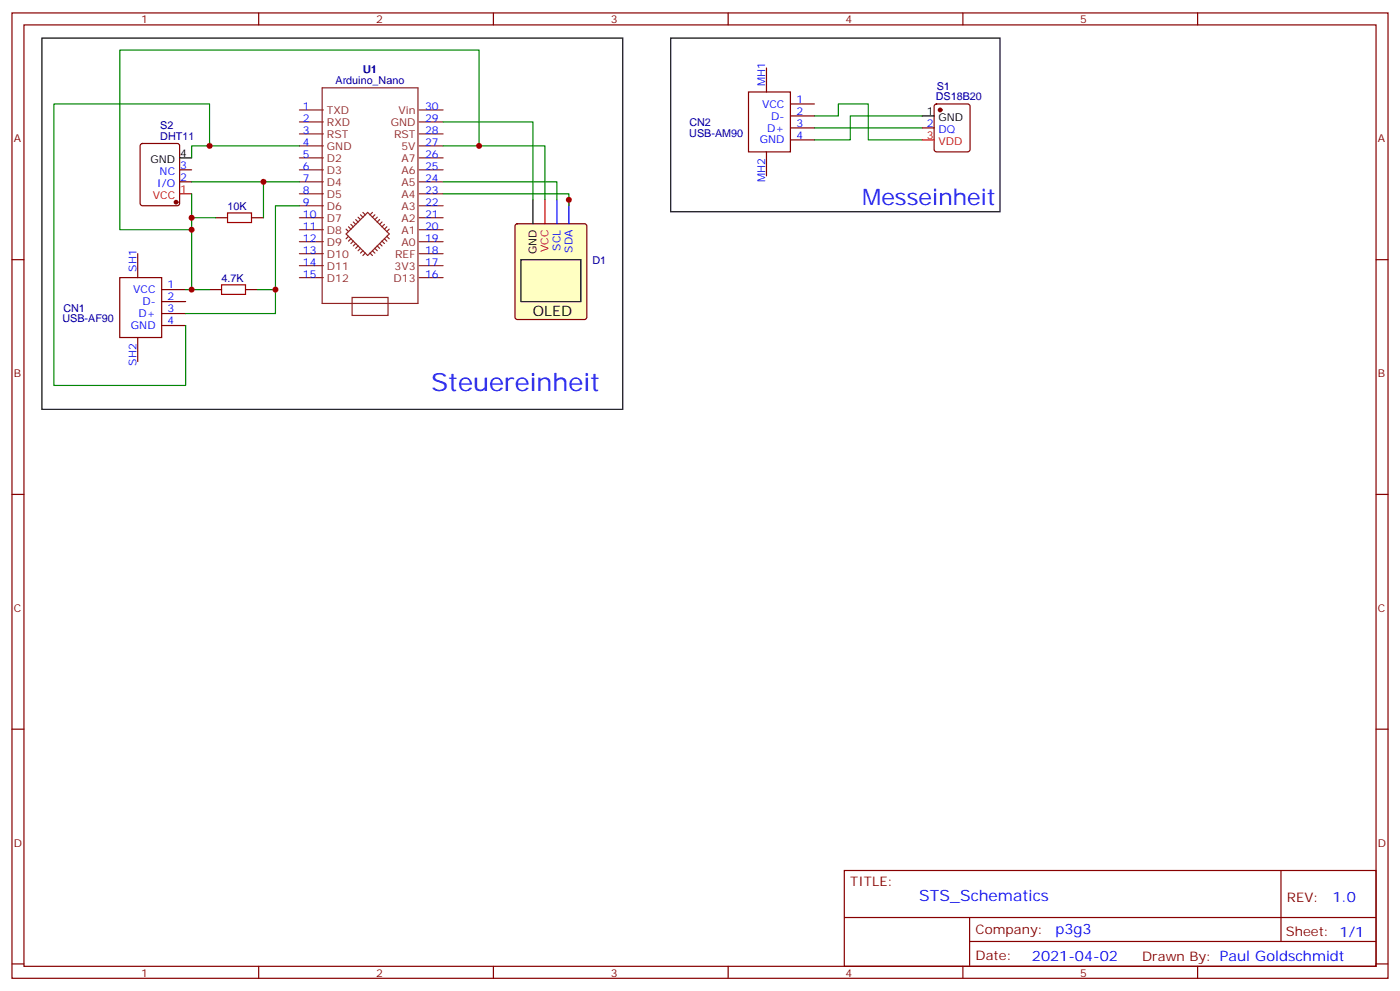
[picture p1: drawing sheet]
<svg xmlns="http://www.w3.org/2000/svg" width="412mm" height="292mm" viewBox="0 0 412 292" stroke-linecap="round" stroke-linejoin="round" font-family="sans-serif">
<g fill="none" stroke="#870000" stroke-width=".35">
<path d="M3.5 3.8h405.4v284.3h-405.4zM7.1 7.3h398.2v277.3h-398.2zM76.2 3.8v3.5M145.3 3.8v3.5M214.5 3.8v3.5M283.6 3.8v3.5M352.8 3.8v3.5M41.5 42.5l.5-.2h10.2l.7 .4v17.2l-.4 .7h-10.5l-.7-.5v-17.1zM52.9 53.6h3.5M52.9 50h3.5M3.5 76.5h3.6M405.3 76.5h3.6"/>
<path d="M3.5 145.6h3.6M405.3 145.6h3.6M3.5 214.8h3.6M405.3 214.8h3.6M248.7 256.4h156.6v28.2h-156.6zM377.3 256.4v20.9M248.7 270.2h156.5M285.6 277.3h119.6M285.6 270.2v14.2M3.5 283.9h3.6M76.2 284.6v3.5M145.3 284.6v3.5"/>
<path d="M214.5 284.6v3.5M283.6 284.6v3.5M352.8 284.6v3.5M405.3 283.9h3.6"/>
</g>
<g fill="none" stroke="#8c2424" stroke-width=".35">
<path d="M88.2 39.4h7M88.2 35.9h7M88.2 32.4h7M94.9 25.9h28.2v63.5h-28.2zM123.5 39.4h7M123.5 35.9h7M123.5 32.4h7M88.2 57.1h7M88.2 53.6h7M88.2 50h7M88.2 46.5h7M88.2 43h7"/>
<path d="M123.5 57.1h7M123.5 53.6h7M123.5 50h7M123.5 46.5h7M123.5 43h7M88.2 78.2h7M88.2 74.7h7M88.2 71.2h7M88.2 67.7h7M88.2 64.1h7M88.2 60.6h7M102 67.5l.7 .7"/>
<path d="M102.7 66.8l.7 .7M102.7 69.6l-.7 .7M103.4 70.3l-.7 .7M103.4 66.1l.7 .7M104.1 65.4l.7 .7M104.1 71l-.7 .7M104.8 64.7l.7 .7M104.8 71.7l-.7 .7M105.5 64l.7 .7M105.5 72.4l-.7 .7M106.2 63.3l.7 .7M106.2 73.1l-.7 .8"/>
<path d="M106.9 62.6l.7 .7M106.9 73.9l-.7 .7M107.6 74.6l-.7 .7M108.3 62.6l6.4 6.3-6.4 6.4-6.3-6.4zM109 74.6l.7 .7M109.7 73.9l.7 .7M109.7 62.6l-.7 .7M110.4 73.1l.7 .8M110.4 63.3l-.7 .7M111.1 72.4l.7 .7M111.1 64l-.7 .7M111.8 71.7l.7 .7"/>
<path d="M111.8 64.7l-.7 .7M112.5 71l.7 .7M112.5 65.4l-.7 .7M113.2 70.3l.7 .7M113.2 66.1l-.7 .7M113.9 69.6l.8 .7M113.9 66.8l-.7 .7M114.7 67.5l-.8 .7M123.5 78.2h7M123.5 74.7h7M123.5 71.2h7M123.5 67.7h7"/>
<path d="M123.5 64.1h7M123.5 60.6h7M88.2 81.8h7M103.7 87.6h10.6v5.3h-10.6zM123.5 81.8h7"/>
</g>
<circle cx="51.9" cy="59.5" r=".53" fill="#870000" stroke="#870000" stroke-width=".35"/>
<path d="M52.9 57.1h3.5" fill="none" stroke="#f00" stroke-width=".35"/>
<path d="M52.9 46.5h3.5" fill="none" stroke="#000" stroke-width=".35"/>
<path d="M151.9 66.1l.5-.2h19.8l.5 .2 .2 .5v26.8l-.3 .5-.4 .2h-19.8l-.5-.2-.2-.5v-26.8z" fill="#ffffc2" stroke="#870000" stroke-width=".35"/>
<path d="M164 58.8v7.1M167.6 58.8v7.1" fill="none" stroke="#00f" stroke-width=".35"/>
<path d="M12.3 11.2h171.1v109.4h-171.1zM197.6 11.2h97v51.2h-97zM271.6 34.1h3.6M157 58.8v7.1M153.5 76.5h17.6v12.3h-17.6z" fill="none" stroke="#000" stroke-width=".35"/>
<path d="M160.5 58.8v7.1M271.6 41.2h3.6" fill="none" stroke="#f00" stroke-width=".35"/>
<path d="M67 62.7h7.1v2.8h-7.1zM65.3 83.9h7v2.8h-7z" fill="none" stroke="#a10000" stroke-width=".35"/>
<g fill="none" stroke="#870000" stroke-width=".35">
<path d="M220.5 27.1h12.3v17.6h-12.3zM225.8 20v7.1M232.8 30.6h7.1M232.8 34.1h7.1M232.8 37.7h7.1M271.6 37.7h3.6M275.4 30.8l.5-.2h9.1l.5 .2 .3 .5v12.7l-.3 .5-.5 .2h-9.1l-.5-.2-.2-.5v-12.7zM225.8 44.7v7.1M232.8 41.2h7.1M40.6 74.7v7.1M63.5 64.1h3.5M74.1 64.1h3.5"/>
<path d="M35.3 81.8h12.3v17.6h-12.3zM40.6 99.4v7.1M47.6 85.3h7.1M47.6 88.8h7.1M47.6 92.4h7.1M47.6 95.9h7.1M61.7 85.3h3.6M72.3 85.3h3.5"/>
</g>
<g fill="none" stroke="#008700" stroke-width=".35">
<path d="M130.5 35.9h26.5v22.9M239.9 34.1h7v-3.5h8.9v10.6h15.8M239.9 37.7h31.7M271.6 34.1h-21.1v7.1h-10.6M56.4 53.6h31.8M61.7 43v-12.4h-45.8v82.9h38.8v-17.6M77.6 53.6v10.5M88.2 43h-31.8v3.5M130.5 43h10.6v-28.3h-105.8v53h21.1v-10.6M130.5 57.1h37.1v3.5M130.5 53.6h33.5v5.2M141.1 43h19.4v15.8"/>
<path d="M56.4 67.7v17.6h-1.7M56.4 64.1h7.1M88.2 60.6h-7.1v31.8h-26.4M56.4 85.3h5.3M75.8 85.3h5.3"/>
</g>
<circle cx="276.9" cy="32.4" r=".53" fill="#870000" stroke="#870000" stroke-width=".35"/>
<g fill="#c00">
<circle cx="56.4" cy="64.1" r=".88"/>
<circle cx="77.6" cy="53.6" r=".88"/>
<circle cx="141.1" cy="43" r=".88"/>
<circle cx="167.6" cy="58.8" r=".88"/>
<circle cx="56.4" cy="67.7" r=".88"/>
<circle cx="61.7" cy="43" r=".88"/>
<circle cx="56.4" cy="85.3" r=".88"/>
<circle cx="81.1" cy="85.3" r=".88"/>
</g>
<text font-size="7.4" fill="#00f" x="127" y="115.3">Steuereinheit</text>
<text font-size="6.7" fill="#00f" x="254" y="60.2">Messeinheit</text>
<text font-size="4.6" fill="#00f" x="270.8" y="265.4">STS_Schematics</text>
<text font-size="4.2" x="157" y="93.1">OLED</text>
<g font-size="4.2" fill="#00f">
<text x="392.5" y="265.7">1.0</text>
<text x="310.9" y="275.2">p3g3</text>
<text x="304" y="283">2021-04-02</text>
</g>
<g font-size="3.9" fill="#800">
<text x="250.5" y="261">TITLE:</text>
<text x="379.1" y="265.7">REV:</text>
<text x="287.4" y="275.2">Company:</text>
<text x="378.7" y="275.8">Sheet: 1/1</text>
<text x="287.4" y="282.9">Date:</text>
<text x="336.4" y="282.9">Drawn By: Paul Goldschmidt</text>
</g>
<g font-size="3.2" fill="#800">
<text x="41.6" y="6.8">1</text>
<text x="110.8" y="6.8">2</text>
<text x="179.9" y="6.8">3</text>
<text x="249.1" y="6.8">4</text>
<text x="318.2" y="6.8">5</text>
<text x="4.1" y="41.9">A</text>
<text x="405.9" y="41.9">A</text>
<text x="4.1" y="111.1">B</text>
<text x="405.9" y="111.1">B</text>
<text x="4.1" y="180.2">C</text>
<text x="405.9" y="180.2">C</text>
<text x="4.1" y="249.3">D</text>
<text x="405.9" y="249.3">D</text>
<text x="41.6" y="287.6">1</text>
<text x="110.8" y="287.6">2</text>
<text x="179.9" y="287.6">3</text>
<text x="249.1" y="287.6">4</text>
<text x="318.2" y="287.6">5</text>
</g>
<g font-size="3.2" fill="#000080">
<text x="107.1" y="21.6">U1</text>
<text x="98.8" y="24.7">Arduino_Nano</text>
<text x="275.7" y="29.6">DS18B20</text>
<text x="275.9" y="26.5">S1</text>
<text x="47.2" y="41.2">DHT11</text>
<text x="47.2" y="38">S2</text>
<text x="203" y="40.2">USB-AM90</text>
<text x="203.1" y="37.1">CN2</text>
<text x="67" y="61.8">10K</text>
<text x="174.5" y="77.6">D1</text>
<text x="65.3" y="82.9">4.7K</text>
<text x="18.4" y="94.9">USB-AF90</text>
<text x="18.7" y="91.9">CN1</text>
</g>
<g font-size="3.2" fill="#00f">
<text x="225.4" y="25.3" transform="rotate(-90 225.4 25.3)">MH1</text>
<text x="89.3" y="32.4">1</text>
<text x="89.3" y="35.9">2</text>
<text x="125.2" y="35.9">29</text>
<text x="125.2" y="32.4">30</text>
<text x="224.5" y="31.7">VCC</text>
<text x="227.2" y="35.2">D-</text>
<text x="234.6" y="30.3">1</text>
<text x="234.6" y="33.8">2</text>
<text x="89.3" y="39.4">3</text>
<text x="125.2" y="39.4">28</text>
<text x="226" y="38.7">D+</text>
<text x="234.6" y="37.3">3</text>
<text x="234.6" y="40.9">4</text>
<text x="273" y="37.3">2</text>
<text x="276.5" y="39.1">DQ</text>
<text x="89.3" y="42.9">4</text>
<text x="89.3" y="46.5">5</text>
<text x="125.2" y="46.5">26</text>
<text x="125.2" y="43">27</text>
<text x="223.8" y="42.3">GND</text>
<text x="47" y="51.4">NC</text>
<text x="53.1" y="53.2">2</text>
<text x="53.1" y="49.7">3</text>
<text x="89.3" y="50">6</text>
<text x="89.3" y="53.5">7</text>
<text x="125.2" y="53.6">24</text>
<text x="125.2" y="50">25</text>
<text x="225.4" y="53.6" transform="rotate(-90 225.4 53.6)">MH2</text>
<text x="46.3" y="55">I/O</text>
<text x="89.3" y="57">8</text>
<text x="125.2" y="57.1">23</text>
<text x="89.3" y="60.6">9</text>
<text x="89.3" y="64.1">10</text>
<text x="125.2" y="64.1">21</text>
<text x="125.2" y="60.6">22</text>
<text x="89.3" y="67.6">11</text>
<text x="89.3" y="71.2">12</text>
<text x="125.2" y="71.2">19</text>
<text x="125.2" y="67.7">20</text>
<text x="89.3" y="74.7">13</text>
<text x="125.2" y="74.7">18</text>
<text x="165.1" y="73.8" transform="rotate(-90 165.1 73.8)">SCL</text>
<text x="168.6" y="74.4" transform="rotate(-90 168.6 74.4)">SDA</text>
<text x="40.2" y="80" transform="rotate(-90 40.2 80)">SH1</text>
<text x="89.3" y="78.2">14</text>
<text x="89.3" y="81.7">15</text>
<text x="125.2" y="81.8">16</text>
<text x="125.2" y="78.2">17</text>
<text x="39.3" y="86.4">VCC</text>
<text x="42" y="89.9">D-</text>
<text x="49.4" y="84.9">1</text>
<text x="49.4" y="88.5">2</text>
<text x="40.8" y="93.4">D+</text>
<text x="49.4" y="92">3</text>
<text x="49.4" y="95.5">4</text>
<text x="38.6" y="96.9">GND</text>
<text x="40.2" y="107.7" transform="rotate(-90 40.2 107.7)">SH2</text>
</g>
<g font-size="3.2" fill="#8d2323">
<text x="96.3" y="33.6">TXD</text>
<text x="117.4" y="33.6">Vin</text>
<text x="96.3" y="40.7">RST</text>
<text x="96.3" y="37.2">RXD</text>
<text x="115.1" y="37.2">GND</text>
<text x="116.1" y="40.7">RST</text>
<text x="96.3" y="47.7">D2</text>
<text x="96.3" y="44.2">GND</text>
<text x="118.2" y="44.2">5V</text>
<text x="118.2" y="47.7">A7</text>
<text x="96.3" y="51.3">D3</text>
<text x="118.2" y="51.3">A6</text>
<text x="96.3" y="58.3">D5</text>
<text x="96.3" y="54.8">D4</text>
<text x="118.2" y="54.8">A5</text>
<text x="118.2" y="58.3">A4</text>
<text x="96.3" y="65.4">D7</text>
<text x="96.3" y="61.9">D6</text>
<text x="118.2" y="65.4">A2</text>
<text x="118.2" y="61.9">A3</text>
<text x="96.3" y="68.9">D8</text>
<text x="118.2" y="68.9">A1</text>
<text x="96.3" y="76">D10</text>
<text x="96.3" y="72.4">D9</text>
<text x="116.4" y="76">REF</text>
<text x="118.2" y="72.4">A0</text>
<text x="96.3" y="79.5">D11</text>
<text x="96.3" y="83">D12</text>
<text x="115.9" y="83">D13</text>
<text x="116.2" y="79.5">3V3</text>
</g>
<g font-size="3.2">
<text x="273" y="33.8">1</text>
<text x="276.5" y="35.6">GND</text>
<text x="44.3" y="47.9">GND</text>
<text x="53.1" y="46.1">4</text>
<text x="158" y="74.9" transform="rotate(-90 158 74.9)">GND</text>
</g>
<g font-size="3.2" fill="#f00">
<text x="273" y="40.9">3</text>
<text x="276.5" y="42.6">VDD</text>
<text x="45" y="58.5">VCC</text>
<text x="53.1" y="56.7">1</text>
<text x="161.6" y="74.3" transform="rotate(-90 161.6 74.3)">VCC</text>
</g>
</svg>
